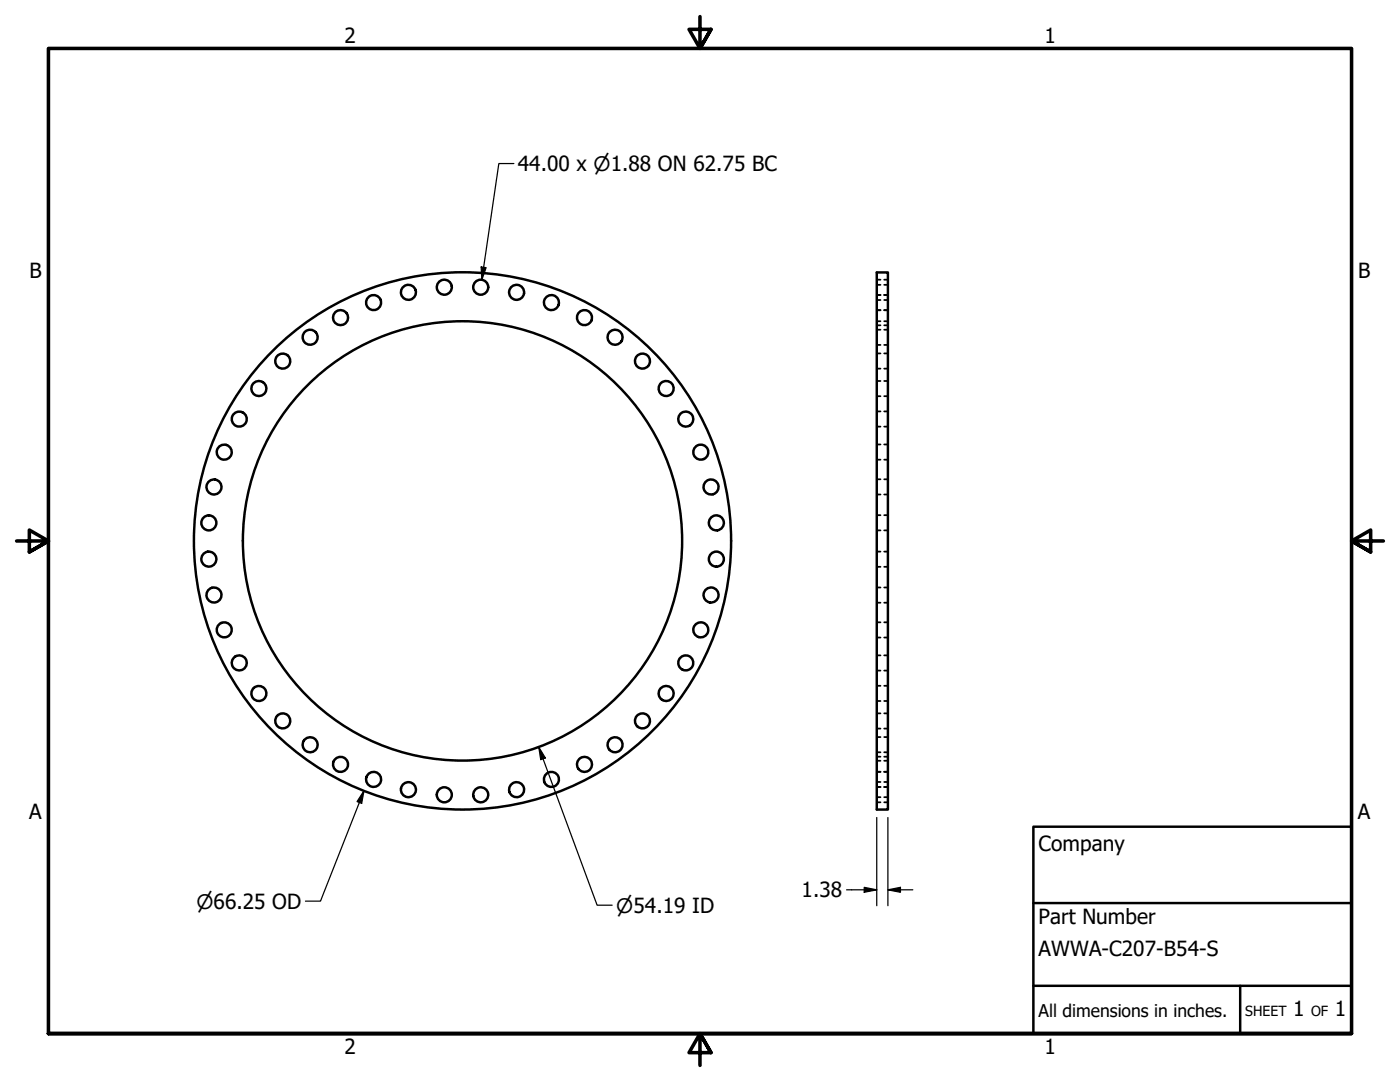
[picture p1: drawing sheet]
<svg xmlns="http://www.w3.org/2000/svg" width="279mm" height="216mm" viewBox="0 0 279 216" stroke-linecap="round" stroke-linejoin="round" font-family="sans-serif">
<!-- layer: Visible (ANSI) -->
<g fill="none" stroke="#000" stroke-width=".49">
<path d="M175 54.4h2.2v107.1h-2.2z"/>
<circle cx="81.5" cy="58.3" r="1.5"/>
<circle cx="88.7" cy="57.3" r="1.5"/>
<circle cx="95.9" cy="57.3" r="1.5"/>
<circle cx="103.1" cy="58.3" r="1.5"/>
<circle cx="51.7" cy="77.5" r="1.5"/>
<circle cx="56.4" cy="72.1" r="1.5"/>
<circle cx="61.9" cy="67.3" r="1.5"/>
<circle cx="68" cy="63.4" r="1.5"/>
<circle cx="74.6" cy="60.4" r="1.5"/>
<circle cx="110" cy="60.4" r="1.5"/>
<circle cx="116.6" cy="63.4" r="1.5"/>
<circle cx="122.7" cy="67.3" r="1.5"/>
<circle cx="128.2" cy="72.1" r="1.5"/>
<circle cx="132.9" cy="77.5" r="1.5"/>
<circle cx="42.7" cy="97.2" r="1.5"/>
<circle cx="44.7" cy="90.2" r="1.5"/>
<circle cx="47.7" cy="83.6" r="1.5"/>
<circle cx="136.9" cy="83.6" r="1.5"/>
<circle cx="139.9" cy="90.2" r="1.5"/>
<circle cx="141.9" cy="97.2" r="1.5"/>
<circle cx="41.7" cy="104.3" r="1.5"/>
<circle cx="41.7" cy="111.6" r="1.5"/>
<circle cx="42.7" cy="118.7" r="1.5"/>
<circle cx="92.3" cy="107.9" r="53.6"/>
<circle cx="92.3" cy="107.9" r="43.8"/>
<circle cx="141.9" cy="118.7" r="1.5"/>
<circle cx="143" cy="104.3" r="1.5"/>
<circle cx="143" cy="111.6" r="1.5"/>
<circle cx="44.7" cy="125.7" r="1.5"/>
<circle cx="47.7" cy="132.3" r="1.5"/>
<circle cx="51.7" cy="138.4" r="1.5"/>
<circle cx="132.9" cy="138.4" r="1.5"/>
<circle cx="136.9" cy="132.3" r="1.5"/>
<circle cx="139.9" cy="125.7" r="1.5"/>
<circle cx="56.4" cy="143.8" r="1.5"/>
<circle cx="61.9" cy="148.6" r="1.5"/>
<circle cx="68" cy="152.5" r="1.5"/>
<circle cx="74.6" cy="155.5" r="1.5"/>
<circle cx="81.5" cy="157.6" r="1.5"/>
<circle cx="88.7" cy="158.6" r="1.5"/>
<circle cx="95.9" cy="158.6" r="1.5"/>
<circle cx="103.1" cy="157.6" r="1.5"/>
<circle cx="110" cy="155.5" r="1.5"/>
<circle cx="116.6" cy="152.5" r="1.5"/>
<circle cx="122.7" cy="148.6" r="1.5"/>
<circle cx="128.2" cy="143.8" r="1.5"/>
</g>
<!-- layer: Hidden (ANSI) -->
<g fill="none" stroke="#000" stroke-width=".35">
<path d="M175 59.9h.7M175 56.8h.7M175 58.9h.7M175 58.8h.7M175 55.8h.7M176.5 59.9h.7M176.5 56.8h.7M176.5 58.9h.7M176.5 58.8h.7M176.5 55.8h.7M175 64.1h.7M175 61.9h.7"/>
<path d="M175 64.9h.7M175 68.8h.7M175 65.8h.7M175 73.6h.7M175 70.5h.7M175 79.1h.7M175 76h.7M176.5 64.1h.7M176.5 61.9h.7M176.5 64.9h.7M176.5 68.8h.7M176.5 65.8h.7"/>
<path d="M176.5 73.6h.7M176.5 70.5h.7M176.5 79.1h.7M176.5 76h.7M175 85.1h.7M175 82.1h.7M175 91.7h.7M175 88.7h.7M175 98.7h.7M175 95.6h.7M176.5 85.1h.7M176.5 82.1h.7"/>
<path d="M176.5 91.7h.7M176.5 88.7h.7M176.5 98.7h.7M176.5 95.6h.7M175 105.8h.7M175 102.8h.7M175 113.1h.7M175 110.1h.7M175 117.2h.7M176.5 105.8h.7M176.5 102.8h.7M176.5 113.1h.7"/>
<path d="M176.5 110.1h.7M176.5 117.2h.7M175 120.3h.7M175 127.2h.7M175 124.2h.7M175 133.8h.7M175 130.8h.7M175 139.9h.7M175 136.8h.7M176.5 120.3h.7M176.5 127.2h.7M176.5 124.2h.7"/>
<path d="M176.5 133.8h.7M176.5 130.8h.7M176.5 139.9h.7M176.5 136.8h.7M175 151.8h.7M175 145.4h.7M175 142.3h.7M175 150.1h.7M175 147.1h.7M175 154h.7M175 151h.7M175 157h.7"/>
<path d="M175 159.1h.7M175 156h.7M175 157.1h.7M176.5 151.8h.7M176.5 145.4h.7M176.5 142.3h.7M176.5 150.1h.7M176.5 147.1h.7M176.5 154h.7M176.5 151h.7M176.5 157h.7M176.5 159.1h.7"/>
<path d="M176.5 156h.7M176.5 157.1h.7M175 160.1h.7M176.5 160.1h.7"/>
</g>
<!-- layer: Border (ANSI) -->
<path d="M139.7 3.3v6.4l-2.2-3.8h4.4l-2.2 3.8 2.2-3.8M3.3 107.9h6.4l-3.8-2.1v4.3l3.8-2.2-3.8 2.2M276.1 107.9h-6.4l3.8-2.1v4.3l-3.8-2.2 3.8 2.2M9.7 206.2v-196.5h260v196.5h-260h260M141.9 210l-2.2-3.8 2.2 3.8h-4.4l2.2-3.8v6.4" fill="none" stroke="#000" stroke-width=".71"/>
<!-- layer: Title (ANSI) -->
<path d="M206.2 165h63.5v41.2h-63.5zM206.2 196.7h63.5M206.2 180.2h63.5M247.5 196.7v9.5" fill="none" stroke="#000" stroke-width=".49"/>
<!-- layer: Dimension (ANSI) -->
<path d="M102.6 32.6h-3l-3.4 23.2M96 53.3l1 .1-.8 2.4zM72.6 157.8l-.4 2.5-.9-.4zM72.6 157.8l-8.6 22h-3M107.5 149.1l1.3 2.1-.9 .4zM107.5 149.1l11.7 31.5h3M168.9 177.6h6.1M172.5 177.1l2.5 .5-2.5 .4zM175 163.1v17.6M177.2 177.6l2.5-.5v.9zM177.2 177.6h5M177.2 163.1v17.6" fill="none" stroke="#000" stroke-width=".25"/>
<g fill="#000">
<path d="M96 53.3l1 .1-.8 2.4z" fill-rule="evenodd"/>
<path d="M107.5 149.1l1.3 2.1-.9 .4z" fill-rule="evenodd"/>
<path d="M72.6 157.8l-.4 2.5-.9-.4z" fill-rule="evenodd"/>
<path d="M172.5 177.1l2.5 .5-2.5 .4z" fill-rule="evenodd"/>
<path d="M177.2 177.6l2.5-.5v.9z" fill-rule="evenodd"/>
</g>
<g font-size="4.2">
<text x="68.7" y="8.6">2</text>
<text x="208.4" y="8.6">1</text>
<text x="103.3" y="34.1">44.00 x ⌀1.88 ON 62.75 BC</text>
<text x="5.9" y="55.5">B</text>
<text x="271" y="55.5">B</text>
<text x="5.8" y="163.4">A</text>
<text x="271" y="163.4">A</text>
<text x="207.3" y="169.8">Company</text>
<text x="160" y="179.1">1.38</text>
<text x="207.3" y="184.4">Part Number</text>
<text x="207.3" y="190.7">AWWA-C207-B54-S</text>
<text x="258.1" y="202.8">1</text>
<text x="266.4" y="202.8">1</text>
<text x="68.7" y="210.3">2</text>
<text x="208.4" y="210.3">1</text>
</g>
<g font-size="4">
<text x="39.2" y="181.3">⌀66.25 OD</text>
<text x="123" y="182.1">⌀54.19 ID</text>
</g>
<text font-size="3.5" x="207.3" y="202.9">All dimensions in inches.</text>
<g font-size="2.8">
<text x="248.5" y="202.8">SHEET</text>
<text x="261.7" y="202.8">OF</text>
</g>
</svg>
